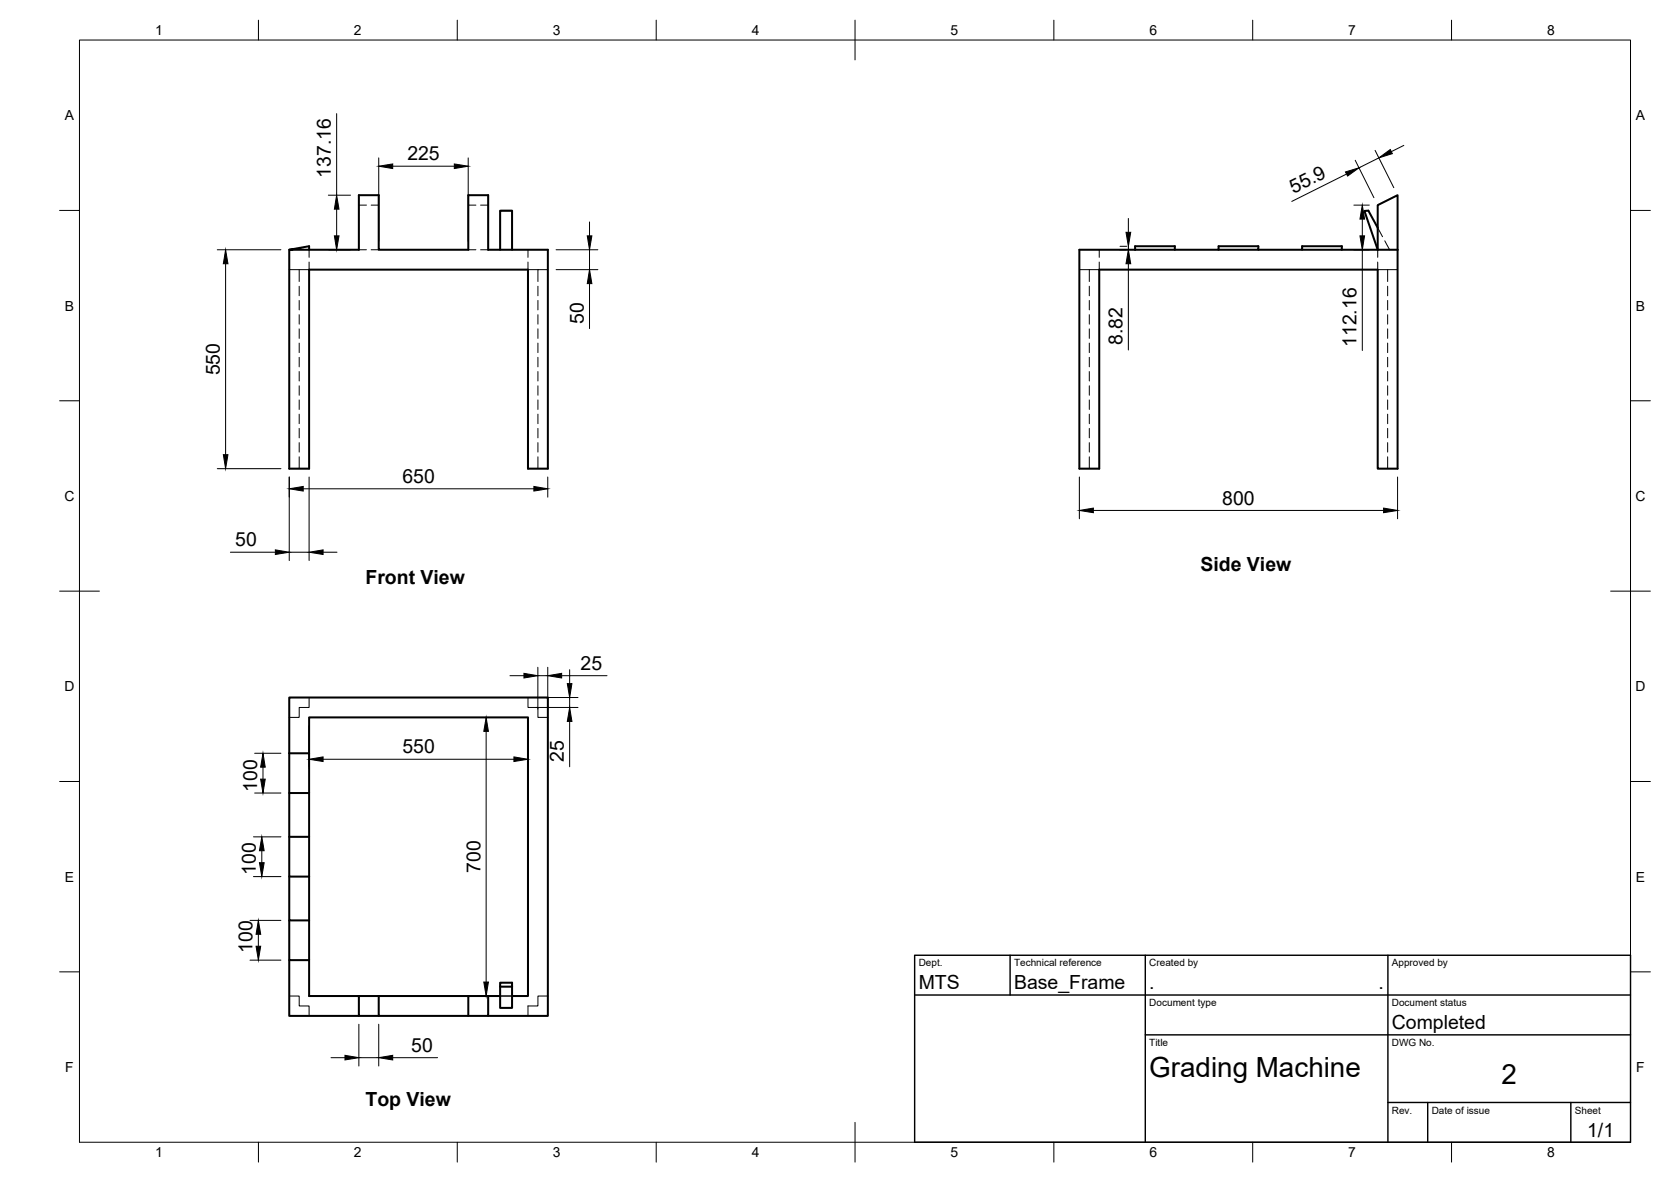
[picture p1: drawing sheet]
<svg xmlns="http://www.w3.org/2000/svg" width="420mm" height="297mm" viewBox="0 0 420 297" stroke-linecap="round" stroke-linejoin="round" font-family="sans-serif">
<!-- layer: Hidden -->
<g fill="none" stroke="#000" stroke-width=".25">
<path d="M90.2 51.5h1.9M93.3 51.5h1.9M117.8 51.5h1.9M120.8 51.5h1.9M125.8 53h3M346.4 57.2l1.2 2.3M75.2 67.8v2.9M75.2 71.9v2.4M75.2 75.5v2.4M75.2 79.1v2.4M77.7 65.9v1.9h-5M77.7 62.8v1.9"/>
<path d="M90.2 62.8h1.9M93.3 62.8h1.9M117.8 62.8h1.9M120.8 62.8h1.9M132.8 65.9v1.9h2.5M132.8 62.8v1.9M135.3 71.9v2.4M135.3 75.5v2.4M135.3 79.1v2.4M137.8 67.8h-2.5v2.9M273.9 67.8v2.9M273.9 71.9v2.4"/>
<path d="M273.9 75.5v2.4M273.9 79.1v2.4M276.4 65.9v1.9h-5M276.4 62.8v1.9M346.4 65.9v1.9h5M346.4 62.8v1.9M348.2 60.5l1.2 2.3M348.9 67.8v2.9M348.9 71.9v2.4M348.9 75.5v2.4M348.9 79.1v2.4M75.2 82.6v2.4"/>
<path d="M75.2 86.2v2.4M75.2 89.8v2.4M75.2 93.4v2.3M75.2 97v2.3M135.3 82.6v2.4M135.3 86.2v2.4M135.3 89.8v2.4M135.3 93.4v2.3M135.3 97v2.3M273.9 82.6v2.4M273.9 86.2v2.4M273.9 89.8v2.4"/>
<path d="M273.9 93.4v2.3M273.9 97v2.3M348.9 82.6v2.4M348.9 86.2v2.4M348.9 89.8v2.4M348.9 93.4v2.3M348.9 97v2.3M75.2 100.5v2.4M75.2 104.1v2.4M75.2 107.7v2.3M75.2 111.2v2.4M75.2 114.8v3"/>
<path d="M135.3 100.5v2.4M135.3 104.1v2.4M135.3 107.7v2.3M135.3 111.2v2.4M135.3 114.8v3M273.9 100.5v2.4M273.9 104.1v2.4M273.9 107.7v2.3M273.9 111.2v2.4M273.9 114.8v3M348.9 100.5v2.4M348.9 104.1v2.4"/>
<path d="M348.9 107.7v2.3M348.9 111.2v2.4M348.9 114.8v3M77.7 175.3v2.5h-2.5v2.5h-2.5M132.8 175.3v2.5h2.5v2.5h2.5M72.7 250.3h2.5v2.5h2.5v2.5M125.8 250.3h3M137.8 250.3h-2.5v2.5h-2.5v2.5"/>
</g>
<!-- layer: Visible -->
<g fill="none" stroke="#000" stroke-width=".51">
<path d="M346.4 57.2l-2.3-4.3-1 .1 3.3 9.8v-11.3l5-2.4v13.7M72.7 62.8v55h5v-50h55.1v50h5v-55h-15.1v-13.7h-4.9v13.7h-22.6v-13.7h-5v13.7h-17.5l5-.9v.9M125.8 62.8v-9.9h3v9.9M285.4 61.9h10v.9h-10zM285.4 62.8h-14v55h5v-50h70v50h5v-55M295.4 62.8h11v-.9h10v.9h-10M316.4 62.8h11v-.9h10v.9h-10M337.4 62.8h14M72.7 189.3v-14h65.1v80h-15.1M72.7 189.3h5v31M72.7 189.3v10h5M72.7 199.3v11h5"/>
<path d="M77.7 189.3v-9h55.1v70h-4M72.7 210.3v10h5M72.7 220.3v11h5M72.7 231.3v10h5M77.7 220.3v30h12.5M72.7 241.3v14h17.5M95.2 250.3h27.5v5h-27.5zM95.2 250.3h-5v5h5M117.8 250.3v5M122.7 250.3h3.1M125.8 247h3v1h-3zM125.8 248v5.3h3v-5.3"/>
</g>
<!-- layer: Border -->
<g fill="none" stroke="#000" stroke-width=".25">
<path d="M20 10.1h390v276.9h-390zM65 5.1v5M115 5.1v5M165 5.1v5M215 5.1v10M265 5.1v5M315 5.1v5M365 5.1v5M15 52.9h5M410 52.9h5M15 100.7h5M410 100.7h5"/>
<path d="M15 148.6h10M405 148.6h10M15 196.4h5M410 196.4h5M15 244.2h5M410 244.2h5M65 287v5M115 287v5M165 287v5M215 282.1v9.9M265 287v5M315 287v5"/>
<path d="M365 287v5"/>
</g>
<!-- layer: TitleBlock -->
<path d="M230 240.1h180v46.9h-180zM230 250h180M254 240.1v9.9M288 240.1v46.9M349 240.1v46.9M288 260.1h122M349 277.1h61M359 277.1v9.9M395 277.1v9.9" fill="none" stroke="#000" stroke-width=".36"/>
<!-- layer: Dimensions -->
<g fill="none" stroke="#000" stroke-width=".25">
<path d="M84.6 28.6v20.5M95.2 39.7v21M117.7 39.7v21M345.8 37.8l4.7 9.4M346.7 39.7l-5 2.5M353 36.5l-3.2 1.6M82.5 49.1h5.6M84.6 52.6v6.7M98.7 41.8h15.5M148.2 55.8v3.5M283.7 54.9v3.5M338.6 43.7l-13.8 6.9"/>
<path d="M340.4 51.5h3.9M340.8 40.3l4.7 9.4M342.5 55.1v4.2M54.6 62.8h16M56.7 66.3v48M82.5 62.8h5.6M139.8 62.8h10.5M139.8 67.8h10.5M148.2 62.8v5M148.2 71.3v11.3M281.6 62.8h1.7M281.6 61.9h1.7"/>
<path d="M283.7 61.9v.9M283.7 66.3v21.7M340.4 62.8h3.9M342.5 62.8v25.3M54.6 117.8h16M72.7 119.9v21M77.7 119.9v21M137.7 119.9v5M271.4 119.9v10.5M351.4 119.9v10.5M57.9 138.8h11.3M72.7 138.8h5"/>
<path d="M76.2 122.8h58M81.2 138.8h3.5M274.9 128.3h73M128.2 169.8h3.5M134.8 175.3h10.5M134.8 177.8h10.5M135.2 167.7v10.5M135.2 169.8h2.5M137.7 167.7v10.5M141.2 169.8h11.4M143.2 168.3v3.5M143.2 175.3v2.5"/>
<path d="M64 189.3h6.6M64 199.3h6.6M66.1 192.8v3M77.7 182.4v10.5M81.2 190.8h48M120.1 180.3h10.5M122.2 183.8v63M132.7 182.4v10.5M143.2 181.3v11.4M63.7 210.3h6.9M65.8 213.8v3M62.9 231.3h7.7"/>
<path d="M63.7 220.3h6.9M65 234.8v3M62.9 241.3h7.7M90.2 257.4v10.5M95.2 257.4v10.5M120.1 250.3h10.5M83.2 265.8h3.5M90.2 265.8h5M98.7 265.8h11.3"/>
</g>
<g fill="#000" stroke="#000" stroke-width=".25">
<path d="M346.7 39.7l2.9-2.1 .5 1zM84.1 59.3h1.1l-.6 3.5zM84.6 49.1l.6 3.5h-1.1zM95.2 41.8l3.5-.6v1.2zM114.2 41.2l3.5 .6-3.5 .6zM147.7 59.3h1.1l-.6 3.5zM283.1 58.4h1.2l-.6 3.5zM338.3 43.2l3.4-1-2.9 2zM342.5 51.5l.6 3.6h-1.2zM341.9 59.3h1.2l-.6 3.5zM56.7 62.8l.6 3.5h-1.1zM148.2 67.8l.6 3.5h-1.1z"/>
<path d="M283.7 62.8l.6 3.5h-1.2zM56.2 114.3h1.1l-.6 3.5zM69.2 138.2l3.5 .6-3.5 .5zM72.7 122.8l3.5-.6v1.2zM77.7 138.8l3.5-.6v1.1zM134.2 122.2l3.5 .6-3.5 .6zM271.4 128.3l3.5-.6v1.1zM347.9 127.7l3.5 .6-3.5 .5zM131.7 169.2l3.5 .6-3.5 .6zM137.7 169.8l3.5-.6v1.2zM142.6 171.8h1.2l-.6 3.5zM66.1 189.3l.6 3.5h-1.2z"/>
<path d="M65.5 195.8h1.2l-.6 3.5zM77.7 190.8l3.5-.6v1.2zM122.2 180.3l.6 3.5h-1.2zM129.2 190.2l3.5 .6-3.5 .6zM143.2 177.8l.6 3.5h-1.2zM65.8 210.3l.6 3.5h-1.2zM65.2 216.8h1.2l-.6 3.5zM65 231.3l.6 3.5h-1.2zM64.4 237.8h1.2l-.6 3.5zM121.6 246.8h1.2l-.6 3.5zM86.7 265.2l3.5 .6-3.5 .6zM95.2 265.8l3.5-.6v1.2z"/>
</g>
<g font-size="7">
<text x="289" y="270.6">Grading Machine</text>
<text x="377.5" y="272.3">2</text>
</g>
<g font-size="4.9">
<text x="102.4" y="40.3">225</text>
<text x="83.2" y="44.7" transform="rotate(-90 83.2 44.7)">137.16</text>
<text x="325.2" y="48.8" transform="rotate(-27 325.2 48.8)">55.9</text>
<text x="146.8" y="81.4" transform="rotate(-90 146.8 81.4)">50</text>
<text x="282.3" y="86.7" transform="rotate(-90 282.3 86.7)">8.82</text>
<text x="341.1" y="87.2" transform="rotate(-90 341.1 87.2)">112.16</text>
<text x="55.3" y="94.3" transform="rotate(-90 55.3 94.3)">550</text>
<text x="101.2" y="121.4">650</text>
<text x="307.3" y="126.8">800</text>
<text x="59.1" y="137.3">50</text>
<text x="301.9" y="143.5">Side View</text>
<text x="91.9" y="146.9">Front View</text>
<text x="146" y="168.3">25</text>
<text x="101.2" y="189.3">550</text>
<text x="141.8" y="191.4" transform="rotate(-90 141.8 191.4)">25</text>
<text x="64.7" y="199" transform="rotate(-90 64.7 199)">100</text>
<text x="64.4" y="219.8" transform="rotate(-90 64.4 219.8)">100</text>
<text x="120.8" y="219.4" transform="rotate(-90 120.8 219.4)">700</text>
<text x="63.5" y="239.5" transform="rotate(-90 63.5 239.5)">100</text>
<text x="231" y="248.5">MTS</text>
<text x="255" y="248.5">Base_Frame</text>
<text x="289" y="248.5">.</text>
<text x="346.6" y="248.5">.</text>
<text x="350" y="258.6">Completed</text>
<text x="103.4" y="264.3">50</text>
<text x="91.9" y="277.9">Top View</text>
<text x="399.1" y="285.7">1/1</text>
</g>
<g font-size="3.5">
<text x="39" y="8.8">1</text>
<text x="89" y="8.8">2</text>
<text x="139" y="8.8">3</text>
<text x="189" y="8.8">4</text>
<text x="239" y="8.8">5</text>
<text x="289" y="8.8">6</text>
<text x="339" y="8.8">7</text>
<text x="389" y="8.8">8</text>
<text x="16.3" y="30.2">A</text>
<text x="411.3" y="30.2">A</text>
<text x="16.3" y="78">B</text>
<text x="411.3" y="78">B</text>
<text x="16.2" y="125.9">C</text>
<text x="411.2" y="125.9">C</text>
<text x="16.2" y="173.7">D</text>
<text x="411.2" y="173.7">D</text>
<text x="16.3" y="221.6">E</text>
<text x="411.3" y="221.6">E</text>
<text x="16.4" y="269.4">F</text>
<text x="411.4" y="269.4">F</text>
<text x="39" y="290.8">1</text>
<text x="89" y="290.8">2</text>
<text x="139" y="290.8">3</text>
<text x="189" y="290.8">4</text>
<text x="239" y="290.8">5</text>
<text x="289" y="290.8">6</text>
<text x="339" y="290.8">7</text>
<text x="389" y="290.8">8</text>
</g>
<g font-size="2.5">
<text x="231" y="242.9">Dept.</text>
<text x="255" y="242.9">Technical reference</text>
<text x="289" y="242.9">Created by</text>
<text x="350" y="242.9">Approved by</text>
<text x="289" y="252.8">Document type</text>
<text x="350" y="252.8">Document status</text>
<text x="289" y="262.9">Title</text>
<text x="350" y="262.9">DWG No.</text>
<text x="350" y="279.9">Rev.</text>
<text x="360" y="279.9">Date of issue</text>
<text x="396" y="279.9">Sheet</text>
</g>
</svg>
